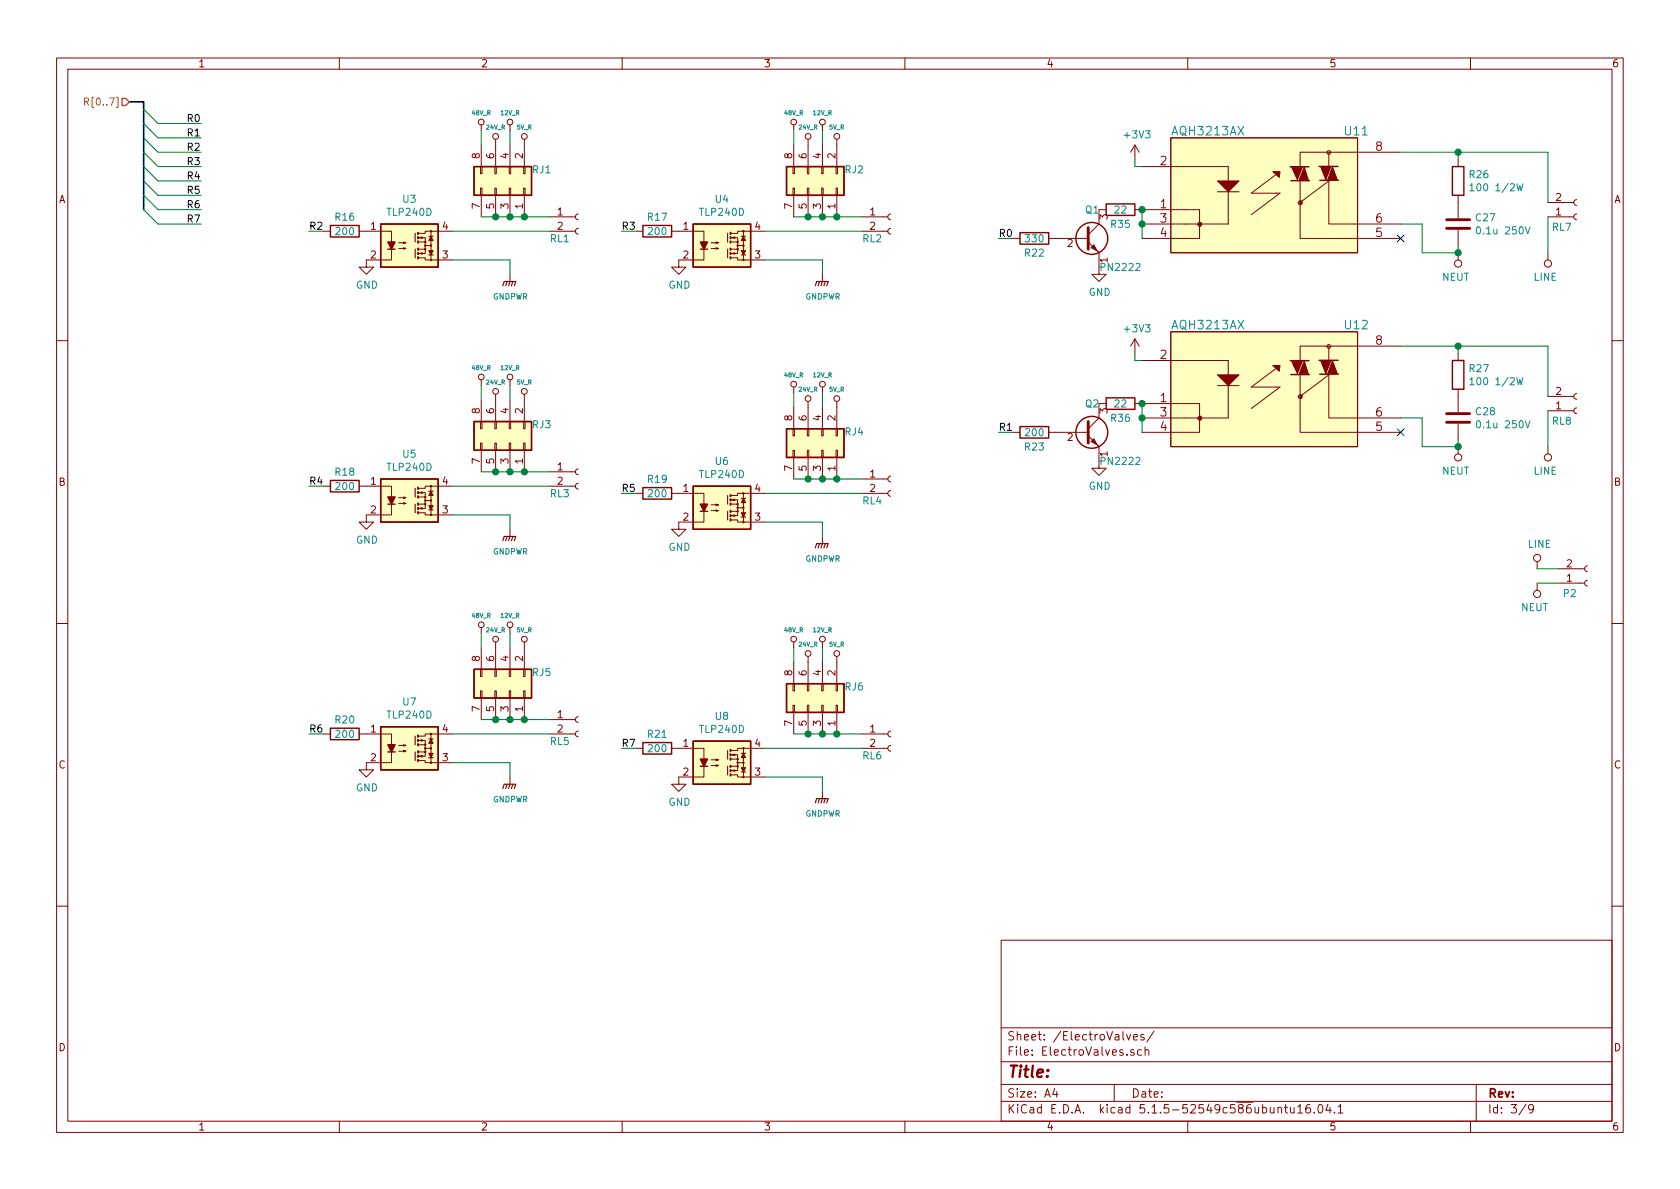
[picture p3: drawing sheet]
EESchema Schematic File Version 4
EELAYER 30 0
EELAYER END
$Descr A4 11693 8268
encoding utf-8
Sheet 3 9
Title ""
Date ""
Rev ""
Comp ""
Comment1 ""
Comment2 ""
Comment3 ""
Comment4 ""
$EndDescr
$Comp
L SolidStateRelay:TLP240D U3
U 1 1
P 2850 1700
F 0 "U3" H 2850 2025 50  0000 C CNN
F 1 "TLP240D" H 2850 1934 50  0000 C CNN
F 2 "SMD:TLP240D_TP1" H 2650 1500 50  0001 L CIN
F 3 "https://toshiba.semicon-storage.com/info/docget.jsp?did=13993&prodName=TLP240D" H 2800 1700 50  0001 L CNN
F 4 "TLP240D(TP1FCT-ND" H 2850 1700 50  0001 C CNN "DigiKey"
	1    2850 1700
	1    0    0    -1  
$EndComp
$Comp
L SolidStateRelay:TLP240D U4
U 1 1
P 5025 1700
F 0 "U4" H 5025 2025 50  0000 C CNN
F 1 "TLP240D" H 5025 1934 50  0000 C CNN
F 2 "SMD:TLP240D_TP1" H 4825 1500 50  0001 L CIN
F 3 "" H 4975 1700 50  0001 L CNN
F 4 "TLP240D(TP1FCT-ND" H 5025 1700 50  0001 C CNN "DigiKey"
	1    5025 1700
	1    0    0    -1  
$EndComp
$Comp
L SolidStateRelay:TLP240D U5
U 1 1
P 2850 3475
F 0 "U5" H 2850 3800 50  0000 C CNN
F 1 "TLP240D" H 2850 3709 50  0000 C CNN
F 2 "SMD:TLP240D_TP1" H 2650 3275 50  0001 L CIN
F 3 "" H 2800 3475 50  0001 L CNN
F 4 "TLP240D(TP1FCT-ND" H 2850 3475 50  0001 C CNN "DigiKey"
	1    2850 3475
	1    0    0    -1  
$EndComp
$Comp
L SolidStateRelay:TLP240D U6
U 1 1
P 5025 3525
F 0 "U6" H 5025 3850 50  0000 C CNN
F 1 "TLP240D" H 5025 3759 50  0000 C CNN
F 2 "SMD:TLP240D_TP1" H 4825 3325 50  0001 L CIN
F 3 "" H 4975 3525 50  0001 L CNN
F 4 "TLP240D(TP1FCT-ND" H 5025 3525 50  0001 C CNN "DigiKey"
	1    5025 3525
	1    0    0    -1  
$EndComp
$Comp
L SolidStateRelay:TLP240D U7
U 1 1
P 2850 5200
F 0 "U7" H 2850 5525 50  0000 C CNN
F 1 "TLP240D" H 2850 5434 50  0000 C CNN
F 2 "SMD:TLP240D_TP1" H 2650 5000 50  0001 L CIN
F 3 "" H 2800 5200 50  0001 L CNN
F 4 "TLP240D(TP1FCT-ND" H 2850 5200 50  0001 C CNN "DigiKey"
	1    2850 5200
	1    0    0    -1  
$EndComp
$Comp
L SolidStateRelay:TLP240D U8
U 1 1
P 5025 5300
F 0 "U8" H 5025 5625 50  0000 C CNN
F 1 "TLP240D" H 5025 5534 50  0000 C CNN
F 2 "SMD:TLP240D_TP1" H 4825 5100 50  0001 L CIN
F 3 "" H 4975 5300 50  0001 L CNN
F 4 "TLP240D(TP1FCT-ND" H 5025 5300 50  0001 C CNN "DigiKey"
	1    5025 5300
	1    0    0    -1  
$EndComp
$Comp
L AQH3213AX:AQH3213AX U11
U 1 1
P 7950 750
F 0 "U11" H 9350 600 60  0000 L CNN
F 1 "AQH3213AX" H 8150 600 60  0000 L CNN
F 2 "SMD:AQH3223A" H 8850 990 60  0001 C CNN
F 3 "https://b2b-api.panasonic.eu/file_stream/pids/fileversion/2787" H 7950 750 60  0001 C CNN
F 4 "255-6001-1-ND" H 7950 750 50  0001 C CNN "Digikey"
	1    7950 750 
	1    0    0    -1  
$EndComp
Wire Wire Line
	9750 1050 10150 1050
$Comp
L Device:R R26
U 1 1
P 10150 1250
F 0 "R26" H 10220 1296 50  0000 L CNN
F 1 "100 1/2W" H 10220 1205 50  0000 L CNN
F 2 "Resistor_SMD:R_0612_1632Metric" V 10080 1250 50  0001 C CNN
F 3 "~" H 10150 1250 50  0001 C CNN
F 4 "LTR18EZPJ101" H 10150 1250 50  0001 C CNN "DigiKey"
	1    10150 1250
	1    0    0    -1  
$EndComp
$Comp
L Device:C C27
U 1 1
P 10150 1550
F 0 "C27" H 10265 1596 50  0000 L CNN
F 1 "0.1u 250V" H 10265 1505 50  0000 L CNN
F 2 "Capacitor_SMD:C_1210_3225Metric" H 10188 1400 50  0001 C CNN
F 3 "~" H 10150 1550 50  0001 C CNN
F 4 "399-20611-1-ND" H 10150 1550 50  0001 C CNN "DigiKey"
	1    10150 1550
	1    0    0    -1  
$EndComp
Wire Wire Line
	10150 1750 9900 1750
Wire Wire Line
	9900 1750 9900 1550
Wire Wire Line
	9900 1550 9750 1550
Wire Wire Line
	10150 1100 10150 1050
$Comp
L AQH3213AX:AQH3213AX U12
U 1 1
P 7950 2100
F 0 "U12" H 9350 1950 60  0000 L CNN
F 1 "AQH3213AX" H 8150 1950 60  0000 L CNN
F 2 "SMD:AQH3223A" H 8850 2340 60  0001 C CNN
F 3 "https://b2b-api.panasonic.eu/file_stream/pids/fileversion/2787" H 7950 2100 60  0001 C CNN
F 4 "255-6001-1-ND" H 7950 2100 50  0001 C CNN "Digikey"
	1    7950 2100
	1    0    0    -1  
$EndComp
Wire Wire Line
	9750 2400 10150 2400
$Comp
L Device:R R27
U 1 1
P 10150 2600
F 0 "R27" H 10220 2646 50  0000 L CNN
F 1 "100 1/2W" H 10220 2555 50  0000 L CNN
F 2 "Resistor_SMD:R_0612_1632Metric" V 10080 2600 50  0001 C CNN
F 3 "~" H 10150 2600 50  0001 C CNN
F 4 "LTR18EZPJ101" H 10150 2600 50  0001 C CNN "DigiKey"
	1    10150 2600
	1    0    0    -1  
$EndComp
$Comp
L Device:C C28
U 1 1
P 10150 2900
F 0 "C28" H 10265 2946 50  0000 L CNN
F 1 "0.1u 250V" H 10265 2855 50  0000 L CNN
F 2 "Capacitor_SMD:C_1210_3225Metric" H 10188 2750 50  0001 C CNN
F 3 "~" H 10150 2900 50  0001 C CNN
F 4 "399-20611-1-ND" H 10150 2900 50  0001 C CNN "DigiKey"
	1    10150 2900
	1    0    0    -1  
$EndComp
Wire Wire Line
	10150 3050 10150 3100
Wire Wire Line
	10150 3100 9900 3100
Wire Wire Line
	9900 3100 9900 2900
Wire Wire Line
	9900 2900 9750 2900
Wire Wire Line
	10150 2450 10150 2400
Connection ~ 10150 2400
$Comp
L Device:R R16
U 1 1
P 2400 1600
F 0 "R16" V 2300 1600 50  0000 C CNN
F 1 "200" V 2400 1600 50  0000 C CNN
F 2 "Resistor_SMD:R_0402_1005Metric" V 2330 1600 50  0001 C CNN
F 3 "~" H 2400 1600 50  0001 C CNN
	1    2400 1600
	0    1    1    0   
$EndComp
$Comp
L Device:R R17
U 1 1
P 4575 1600
F 0 "R17" V 4475 1600 50  0000 C CNN
F 1 "200" V 4575 1600 50  0000 C CNN
F 2 "Resistor_SMD:R_0402_1005Metric" V 4505 1600 50  0001 C CNN
F 3 "~" H 4575 1600 50  0001 C CNN
	1    4575 1600
	0    1    1    0   
$EndComp
$Comp
L Device:R R18
U 1 1
P 2400 3375
F 0 "R18" V 2300 3375 50  0000 C CNN
F 1 "200" V 2400 3375 50  0000 C CNN
F 2 "Resistor_SMD:R_0402_1005Metric" V 2330 3375 50  0001 C CNN
F 3 "~" H 2400 3375 50  0001 C CNN
	1    2400 3375
	0    1    1    0   
$EndComp
$Comp
L Device:R R19
U 1 1
P 4575 3425
F 0 "R19" V 4475 3425 50  0000 C CNN
F 1 "200" V 4575 3425 50  0000 C CNN
F 2 "Resistor_SMD:R_0402_1005Metric" V 4505 3425 50  0001 C CNN
F 3 "~" H 4575 3425 50  0001 C CNN
	1    4575 3425
	0    1    1    0   
$EndComp
$Comp
L Device:R R20
U 1 1
P 2400 5100
F 0 "R20" V 2300 5100 50  0000 C CNN
F 1 "200" V 2400 5100 50  0000 C CNN
F 2 "Resistor_SMD:R_0402_1005Metric" V 2330 5100 50  0001 C CNN
F 3 "~" H 2400 5100 50  0001 C CNN
	1    2400 5100
	0    1    1    0   
$EndComp
$Comp
L Device:R R21
U 1 1
P 4575 5200
F 0 "R21" V 4475 5200 50  0000 C CNN
F 1 "200" V 4575 5200 50  0000 C CNN
F 2 "Resistor_SMD:R_0402_1005Metric" V 4505 5200 50  0001 C CNN
F 3 "~" H 4575 5200 50  0001 C CNN
	1    4575 5200
	0    1    1    0   
$EndComp
Text Label 6950 1650 0    50   ~ 0
R0
Wire Wire Line
	6950 1650 7050 1650
Text Label 6950 3000 0    50   ~ 0
R1
Wire Wire Line
	6950 3000 7050 3000
Text Label 2150 1600 0    50   ~ 0
R2
Wire Wire Line
	2150 1600 2250 1600
Wire Wire Line
	4325 3425 4425 3425
Text Label 4325 3425 0    50   ~ 0
R5
Wire Wire Line
	2150 3375 2250 3375
Text Label 2150 3375 0    50   ~ 0
R4
Wire Wire Line
	4325 1600 4425 1600
Text Label 4325 1600 0    50   ~ 0
R3
NoConn ~ 9750 3000
NoConn ~ 9750 1650
$Comp
L BarrelConnector:Conn_01x02_Female RL1
U 1 1
P 4025 1500
F 0 "RL1" H 3825 1350 50  0000 L CNN
F 1 "Conn_01x04_Female" H 3575 1750 50  0001 L CNN
F 2 "Connector_Phoenix_MC:PhoenixContact_MC_1,5_2-G-3.81_1x02_P3.81mm_Horizontal" H 4025 1500 50  0001 C CNN
F 3 "~" H 4025 1500 50  0001 C CNN
	1    4025 1500
	1    0    0    -1  
$EndComp
Wire Wire Line
	3150 1800 3550 1800
$Comp
L Transistor_BJT:PN2222A Q1
U 1 1
P 7550 1650
F 0 "Q1" H 7550 1850 50  0000 L CNN
F 1 "PN2222" H 7650 1450 50  0000 L CNN
F 2 "SMD:SOT23_Transistor" H 7750 1575 50  0001 L CIN
F 3 "http://www.fairchildsemi.com/ds/PN/PN2222A.pdf" H 7550 1650 50  0001 L CNN
	1    7550 1650
	1    0    0    -1  
$EndComp
$Comp
L Device:R R22
U 1 1
P 7200 1650
F 0 "R22" V 7300 1650 50  0000 C CNN
F 1 "330" V 7200 1650 50  0000 C CNN
F 2 "Resistor_SMD:R_0402_1005Metric" V 7130 1650 50  0001 C CNN
F 3 "~" H 7200 1650 50  0001 C CNN
	1    7200 1650
	0    1    1    0   
$EndComp
$Comp
L power:GND #PWR0143
U 1 1
P 7650 1850
F 0 "#PWR0143" H 7650 1600 50  0001 C CNN
F 1 "GND" H 7655 1677 50  0000 C CNN
F 2 "" H 7650 1850 50  0001 C CNN
F 3 "" H 7650 1850 50  0001 C CNN
	1    7650 1850
	1    0    0    -1  
$EndComp
Wire Wire Line
	7950 1450 7950 1550
Wire Wire Line
	7950 1550 7950 1650
Connection ~ 7950 1550
Wire Wire Line
	7900 1100 7900 1150
Wire Wire Line
	7900 1150 7950 1150
$Comp
L Device:R R36
U 1 1
P 7800 2800
F 0 "R36" V 7900 2800 50  0000 C CNN
F 1 "22" V 7800 2800 50  0000 C CNN
F 2 "Resistor_SMD:R_0402_1005Metric" V 7730 2800 50  0001 C CNN
F 3 "~" H 7800 2800 50  0001 C CNN
	1    7800 2800
	0    1    1    0   
$EndComp
Wire Wire Line
	7900 2450 7900 2500
Wire Wire Line
	7900 2500 7950 2500
$Comp
L Device:R R23
U 1 1
P 7200 3000
F 0 "R23" V 7300 3000 50  0000 C CNN
F 1 "200" V 7200 3000 50  0000 C CNN
F 2 "Resistor_SMD:R_0402_1005Metric" V 7130 3000 50  0001 C CNN
F 3 "~" H 7200 3000 50  0001 C CNN
	1    7200 3000
	0    1    1    0   
$EndComp
Connection ~ 7950 2900
Wire Wire Line
	7950 2900 7950 2800
Wire Wire Line
	7950 2900 7950 3000
$Comp
L Transistor_BJT:PN2222A Q2
U 1 1
P 7550 3000
F 0 "Q2" H 7550 3200 50  0000 L CNN
F 1 "PN2222" H 7650 2800 50  0000 L CNN
F 2 "SMD:SOT23_Transistor" H 7750 2925 50  0001 L CIN
F 3 "http://www.fairchildsemi.com/ds/PN/PN2222A.pdf" H 7550 3000 50  0001 L CNN
	1    7550 3000
	1    0    0    -1  
$EndComp
$Comp
L power:GND #PWR0153
U 1 1
P 7650 3200
F 0 "#PWR0153" H 7650 2950 50  0001 C CNN
F 1 "GND" H 7655 3027 50  0000 C CNN
F 2 "" H 7650 3200 50  0001 C CNN
F 3 "" H 7650 3200 50  0001 C CNN
	1    7650 3200
	1    0    0    -1  
$EndComp
Wire Wire Line
	1100 850  1400 850 
Text Label 1400 850  2    50   ~ 0
R0
Wire Wire Line
	1100 950  1400 950 
Text Label 1400 950  2    50   ~ 0
R1
Wire Wire Line
	1100 1050 1400 1050
Text Label 1400 1050 2    50   ~ 0
R2
Wire Wire Line
	1100 1150 1400 1150
Text Label 1400 1150 2    50   ~ 0
R3
Wire Wire Line
	1100 1250 1400 1250
Text Label 1400 1250 2    50   ~ 0
R4
Wire Wire Line
	1100 1350 1400 1350
Text Label 1400 1350 2    50   ~ 0
R5
Wire Wire Line
	1100 1450 1400 1450
Text Label 1400 1450 2    50   ~ 0
R6
Wire Wire Line
	1100 1550 1400 1550
Text Label 1400 1550 2    50   ~ 0
R7
Entry Wire Line
	1000 850  1100 950 
Entry Wire Line
	1000 750  1100 850 
Entry Wire Line
	1000 1050 1100 1150
Entry Wire Line
	1000 950  1100 1050
Entry Wire Line
	1000 1250 1100 1350
Entry Wire Line
	1000 1150 1100 1250
Entry Wire Line
	1000 1450 1100 1550
Entry Wire Line
	1000 1350 1100 1450
Wire Bus Line
	900  700  1000 700 
Text HLabel 900  700  0    50   Input ~ 0
R[0..7]
$Comp
L BarrelConnector:Conn_01x02_Female RL2
U 1 1
P 6200 1500
F 0 "RL2" H 6000 1350 50  0000 L CNN
F 1 "Conn_01x04_Female" H 5750 1750 50  0001 L CNN
F 2 "Connector_Phoenix_MC:PhoenixContact_MC_1,5_2-G-3.81_1x02_P3.81mm_Horizontal" H 6200 1500 50  0001 C CNN
F 3 "~" H 6200 1500 50  0001 C CNN
	1    6200 1500
	1    0    0    -1  
$EndComp
$Comp
L BarrelConnector:Conn_01x02_Female RL4
U 1 1
P 6200 3325
F 0 "RL4" H 6000 3175 50  0000 L CNN
F 1 "Conn_01x04_Female" H 5750 3575 50  0001 L CNN
F 2 "Connector_Phoenix_MC:PhoenixContact_MC_1,5_2-G-3.81_1x02_P3.81mm_Horizontal" H 6200 3325 50  0001 C CNN
F 3 "~" H 6200 3325 50  0001 C CNN
	1    6200 3325
	1    0    0    -1  
$EndComp
$Comp
L BarrelConnector:Conn_01x02_Female RL5
U 1 1
P 4025 5000
F 0 "RL5" H 3825 4850 50  0000 L CNN
F 1 "Conn_01x04_Female" H 3575 5250 50  0001 L CNN
F 2 "Connector_Phoenix_MC:PhoenixContact_MC_1,5_2-G-3.81_1x02_P3.81mm_Horizontal" H 4025 5000 50  0001 C CNN
F 3 "~" H 4025 5000 50  0001 C CNN
	1    4025 5000
	1    0    0    -1  
$EndComp
$Comp
L BarrelConnector:Conn_01x02_Female RL6
U 1 1
P 6200 5100
F 0 "RL6" H 6000 4950 50  0000 L CNN
F 1 "Conn_01x04_Female" H 5750 5350 50  0001 L CNN
F 2 "Connector_Phoenix_MC:PhoenixContact_MC_1,5_2-G-3.81_1x02_P3.81mm_Horizontal" H 6200 5100 50  0001 C CNN
F 3 "~" H 6200 5100 50  0001 C CNN
	1    6200 5100
	1    0    0    -1  
$EndComp
$Comp
L BarrelConnector:Conn_01x02_Female RL8
U 1 1
P 10975 2850
F 0 "RL8" H 10800 2925 50  0000 L CNN
F 1 "Conn_01x04_Female" H 10525 3100 50  0001 L CNN
F 2 "Connector_Phoenix_MSTB:PhoenixContact_MSTBA_2,5_2-G-5,08_1x02_P5.08mm_Horizontal" H 10975 2850 50  0001 C CNN
F 3 "~" H 10975 2850 50  0001 C CNN
	1    10975 2850
	1    0    0    1   
$EndComp
Wire Wire Line
	10775 2850 10775 3100
Wire Wire Line
	10775 2750 10775 2400
Wire Wire Line
	10150 2400 10775 2400
$Comp
L BarrelConnector:Conn_01x02_Female RL7
U 1 1
P 10975 1500
F 0 "RL7" H 10800 1575 50  0000 L CNN
F 1 "Conn_01x04_Female" H 10525 1750 50  0001 L CNN
F 2 "Connector_Phoenix_MSTB:PhoenixContact_MSTBA_2,5_2-G-5,08_1x02_P5.08mm_Horizontal" H 10975 1500 50  0001 C CNN
F 3 "~" H 10975 1500 50  0001 C CNN
	1    10975 1500
	1    0    0    1   
$EndComp
Wire Wire Line
	10775 1500 10775 1750
Wire Wire Line
	10775 1400 10775 1050
Wire Wire Line
	10150 1050 10775 1050
Connection ~ 10150 1050
Text Label 2150 5100 0    50   ~ 0
R6
Wire Wire Line
	2150 5100 2250 5100
Wire Wire Line
	4325 5200 4425 5200
Text Label 4325 5200 0    50   ~ 0
R7
$Comp
L BarrelConnector:Conn_01x02_Female RL3
U 1 1
P 4025 3275
F 0 "RL3" H 3825 3125 50  0000 L CNN
F 1 "Conn_01x04_Female" H 3575 3525 50  0001 L CNN
F 2 "Connector_Phoenix_MC:PhoenixContact_MC_1,5_2-G-3.81_1x02_P3.81mm_Horizontal" H 4025 3275 50  0001 C CNN
F 3 "~" H 4025 3275 50  0001 C CNN
	1    4025 3275
	1    0    0    -1  
$EndComp
$Comp
L power:+3V3 #PWR0255
U 1 1
P 7900 1100
F 0 "#PWR0255" H 7900 950 50  0001 C CNN
F 1 "+3V3" H 7915 1273 50  0000 C CNN
F 2 "" H 7900 1100 50  0001 C CNN
F 3 "" H 7900 1100 50  0001 C CNN
	1    7900 1100
	1    0    0    -1  
$EndComp
$Comp
L power:+3V3 #PWR0256
U 1 1
P 7900 2450
F 0 "#PWR0256" H 7900 2300 50  0001 C CNN
F 1 "+3V3" H 7915 2623 50  0000 C CNN
F 2 "" H 7900 2450 50  0001 C CNN
F 3 "" H 7900 2450 50  0001 C CNN
	1    7900 2450
	1    0    0    -1  
$EndComp
Connection ~ 7950 2800
$Comp
L Device:R R35
U 1 1
P 7800 1450
F 0 "R35" V 7900 1450 50  0000 C CNN
F 1 "22" V 7800 1450 50  0000 C CNN
F 2 "Resistor_SMD:R_0402_1005Metric" V 7730 1450 50  0001 C CNN
F 3 "~" H 7800 1450 50  0001 C CNN
	1    7800 1450
	0    1    1    0   
$EndComp
Connection ~ 7950 1450
$Comp
L power:LINE #PWR0258
U 1 1
P 10700 3950
F 0 "#PWR0258" H 10700 3800 50  0001 C CNN
F 1 "LINE" H 10717 4123 50  0000 C CNN
F 2 "" H 10700 3950 50  0001 C CNN
F 3 "" H 10700 3950 50  0001 C CNN
	1    10700 3950
	1    0    0    -1  
$EndComp
$Comp
L power:NEUT #PWR0259
U 1 1
P 10700 4050
F 0 "#PWR0259" H 10700 3900 50  0001 C CNN
F 1 "NEUT" H 10717 4223 50  0000 C CNN
F 2 "" H 10700 4050 50  0001 C CNN
F 3 "" H 10700 4050 50  0001 C CNN
	1    10700 4050
	-1   0    0    1   
$EndComp
$Comp
L BarrelConnector:Conn_01x02_Female P2
U 1 1
P 11050 4050
F 0 "P2" H 10875 4125 50  0000 L CNN
F 1 "Conn_01x04_Female" H 10600 4300 50  0001 L CNN
F 2 "Connector_Phoenix_MSTB:PhoenixContact_MSTB_2,5_2-GF_1x02_P5.00mm_Horizontal_ThreadedFlange_MountHole" H 11050 4050 50  0001 C CNN
F 3 "~" H 11050 4050 50  0001 C CNN
	1    11050 4050
	1    0    0    1   
$EndComp
$Comp
L power:NEUT #PWR0260
U 1 1
P 10150 3100
F 0 "#PWR0260" H 10150 2950 50  0001 C CNN
F 1 "NEUT" H 10167 3273 50  0000 C CNN
F 2 "" H 10150 3100 50  0001 C CNN
F 3 "" H 10150 3100 50  0001 C CNN
	1    10150 3100
	-1   0    0    1   
$EndComp
$Comp
L power:NEUT #PWR0261
U 1 1
P 10150 1750
F 0 "#PWR0261" H 10150 1600 50  0001 C CNN
F 1 "NEUT" H 10167 1923 50  0000 C CNN
F 2 "" H 10150 1750 50  0001 C CNN
F 3 "" H 10150 1750 50  0001 C CNN
	1    10150 1750
	-1   0    0    1   
$EndComp
$Comp
L power:LINE #PWR0262
U 1 1
P 10775 3100
F 0 "#PWR0262" H 10775 2950 50  0001 C CNN
F 1 "LINE" H 10793 3273 50  0000 C CNN
F 2 "" H 10775 3100 50  0001 C CNN
F 3 "" H 10775 3100 50  0001 C CNN
	1    10775 3100
	-1   0    0    1   
$EndComp
Wire Wire Line
	10150 1700 10150 1750
$Comp
L power:LINE #PWR0263
U 1 1
P 10775 1750
F 0 "#PWR0263" H 10775 1600 50  0001 C CNN
F 1 "LINE" H 10793 1923 50  0000 C CNN
F 2 "" H 10775 1750 50  0001 C CNN
F 3 "" H 10775 1750 50  0001 C CNN
	1    10775 1750
	-1   0    0    1   
$EndComp
Connection ~ 10150 1750
Connection ~ 10150 3100
Wire Wire Line
	10700 3950 10850 3950
Wire Wire Line
	10700 4050 10850 4050
$Comp
L Connector_Generic:Conn_02x04_Odd_Even RJ1
U 1 1
P 3550 1300
F 0 "RJ1" V 3675 1450 50  0000 L CNN
F 1 "Conn_02x04_Odd_Even" V 3645 1480 50  0001 L CNN
F 2 "Connector_PinHeader_2.54mm:PinHeader_2x04_P2.54mm_Vertical" H 3550 1300 50  0001 C CNN
F 3 "~" H 3550 1300 50  0001 C CNN
	1    3550 1300
	0    1    -1   0   
$EndComp
Wire Wire Line
	3825 1500 3650 1500
$Comp
L power:GNDPWR #PWR0264
U 1 1
P 3550 1900
F 0 "#PWR0264" H 3550 1700 50  0001 C CNN
F 1 "GNDPWR" H 3554 1746 39  0000 C CNN
F 2 "" H 3550 1850 50  0001 C CNN
F 3 "" H 3550 1850 50  0001 C CNN
	1    3550 1900
	1    0    0    -1  
$EndComp
Connection ~ 3650 1500
Wire Wire Line
	3350 1500 3450 1500
Connection ~ 3450 1500
Wire Wire Line
	3450 1500 3550 1500
Connection ~ 3550 1500
Wire Wire Line
	3550 1500 3650 1500
Wire Wire Line
	3550 1800 3550 1900
Wire Wire Line
	3150 1600 3825 1600
Wire Wire Line
	3350 900  3350 1000
Wire Wire Line
	3550 900  3550 1000
$Comp
L ventilator-PowerSymbols:48V_R #PWR0265
U 1 1
P 3350 900
F 0 "#PWR0265" H 3350 860 30  0001 C CNN
F 1 "48V_R" H 3350 1025 30  0000 C CNN
F 2 "" H 3350 900 60  0000 C CNN
F 3 "" H 3350 900 60  0000 C CNN
	1    3350 900 
	1    0    0    -1  
$EndComp
$Comp
L ventilator-PowerSymbols:24V_R #PWR0266
U 1 1
P 3450 1000
F 0 "#PWR0266" H 3450 960 30  0001 C CNN
F 1 "24V_R" H 3450 1125 30  0000 C CNN
F 2 "" H 3450 1000 60  0000 C CNN
F 3 "" H 3450 1000 60  0000 C CNN
	1    3450 1000
	1    0    0    -1  
$EndComp
$Comp
L ventilator-PowerSymbols:12V_R #PWR0267
U 1 1
P 3550 900
F 0 "#PWR0267" H 3550 860 30  0001 C CNN
F 1 "12V_R" H 3550 1025 30  0000 C CNN
F 2 "" H 3550 900 60  0000 C CNN
F 3 "" H 3550 900 60  0000 C CNN
	1    3550 900 
	1    0    0    -1  
$EndComp
$Comp
L ventilator-PowerSymbols:5V_R #PWR0268
U 1 1
P 3650 1000
F 0 "#PWR0268" H 3650 960 30  0001 C CNN
F 1 "5V_R" H 3650 1125 30  0000 C CNN
F 2 "" H 3650 1000 60  0000 C CNN
F 3 "" H 3650 1000 60  0000 C CNN
	1    3650 1000
	1    0    0    -1  
$EndComp
Wire Wire Line
	5325 1800 5725 1800
$Comp
L Connector_Generic:Conn_02x04_Odd_Even RJ2
U 1 1
P 5725 1300
F 0 "RJ2" V 5850 1450 50  0000 L CNN
F 1 "Conn_02x04_Odd_Even" V 5820 1480 50  0001 L CNN
F 2 "Connector_PinHeader_2.54mm:PinHeader_2x04_P2.54mm_Vertical" H 5725 1300 50  0001 C CNN
F 3 "~" H 5725 1300 50  0001 C CNN
	1    5725 1300
	0    1    -1   0   
$EndComp
Wire Wire Line
	6000 1500 5825 1500
$Comp
L power:GNDPWR #PWR0269
U 1 1
P 5725 1900
F 0 "#PWR0269" H 5725 1700 50  0001 C CNN
F 1 "GNDPWR" H 5729 1746 39  0000 C CNN
F 2 "" H 5725 1850 50  0001 C CNN
F 3 "" H 5725 1850 50  0001 C CNN
	1    5725 1900
	1    0    0    -1  
$EndComp
Connection ~ 5825 1500
Wire Wire Line
	5525 1500 5625 1500
Connection ~ 5625 1500
Wire Wire Line
	5625 1500 5725 1500
Connection ~ 5725 1500
Wire Wire Line
	5725 1500 5825 1500
Wire Wire Line
	5725 1800 5725 1900
Wire Wire Line
	5325 1600 6000 1600
Wire Wire Line
	5525 900  5525 1000
Wire Wire Line
	5725 900  5725 1000
$Comp
L ventilator-PowerSymbols:48V_R #PWR0270
U 1 1
P 5525 900
F 0 "#PWR0270" H 5525 860 30  0001 C CNN
F 1 "48V_R" H 5525 1025 30  0000 C CNN
F 2 "" H 5525 900 60  0000 C CNN
F 3 "" H 5525 900 60  0000 C CNN
	1    5525 900 
	1    0    0    -1  
$EndComp
$Comp
L ventilator-PowerSymbols:24V_R #PWR0271
U 1 1
P 5625 1000
F 0 "#PWR0271" H 5625 960 30  0001 C CNN
F 1 "24V_R" H 5625 1125 30  0000 C CNN
F 2 "" H 5625 1000 60  0000 C CNN
F 3 "" H 5625 1000 60  0000 C CNN
	1    5625 1000
	1    0    0    -1  
$EndComp
$Comp
L ventilator-PowerSymbols:12V_R #PWR0272
U 1 1
P 5725 900
F 0 "#PWR0272" H 5725 860 30  0001 C CNN
F 1 "12V_R" H 5725 1025 30  0000 C CNN
F 2 "" H 5725 900 60  0000 C CNN
F 3 "" H 5725 900 60  0000 C CNN
	1    5725 900 
	1    0    0    -1  
$EndComp
$Comp
L ventilator-PowerSymbols:5V_R #PWR0273
U 1 1
P 5825 1000
F 0 "#PWR0273" H 5825 960 30  0001 C CNN
F 1 "5V_R" H 5825 1125 30  0000 C CNN
F 2 "" H 5825 1000 60  0000 C CNN
F 3 "" H 5825 1000 60  0000 C CNN
	1    5825 1000
	1    0    0    -1  
$EndComp
Wire Wire Line
	3150 3575 3550 3575
$Comp
L Connector_Generic:Conn_02x04_Odd_Even RJ3
U 1 1
P 3550 3075
F 0 "RJ3" V 3675 3225 50  0000 L CNN
F 1 "Conn_02x04_Odd_Even" V 3645 3255 50  0001 L CNN
F 2 "Connector_PinHeader_2.54mm:PinHeader_2x04_P2.54mm_Vertical" H 3550 3075 50  0001 C CNN
F 3 "~" H 3550 3075 50  0001 C CNN
	1    3550 3075
	0    1    -1   0   
$EndComp
Wire Wire Line
	3825 3275 3650 3275
$Comp
L power:GNDPWR #PWR0274
U 1 1
P 3550 3675
F 0 "#PWR0274" H 3550 3475 50  0001 C CNN
F 1 "GNDPWR" H 3554 3521 39  0000 C CNN
F 2 "" H 3550 3625 50  0001 C CNN
F 3 "" H 3550 3625 50  0001 C CNN
	1    3550 3675
	1    0    0    -1  
$EndComp
Connection ~ 3650 3275
Wire Wire Line
	3350 3275 3450 3275
Connection ~ 3450 3275
Wire Wire Line
	3450 3275 3550 3275
Connection ~ 3550 3275
Wire Wire Line
	3550 3275 3650 3275
Wire Wire Line
	3550 3575 3550 3675
Wire Wire Line
	3150 3375 3825 3375
Wire Wire Line
	3350 2675 3350 2775
Wire Wire Line
	3550 2675 3550 2775
$Comp
L ventilator-PowerSymbols:48V_R #PWR0275
U 1 1
P 3350 2675
F 0 "#PWR0275" H 3350 2635 30  0001 C CNN
F 1 "48V_R" H 3350 2800 30  0000 C CNN
F 2 "" H 3350 2675 60  0000 C CNN
F 3 "" H 3350 2675 60  0000 C CNN
	1    3350 2675
	1    0    0    -1  
$EndComp
$Comp
L ventilator-PowerSymbols:24V_R #PWR0276
U 1 1
P 3450 2775
F 0 "#PWR0276" H 3450 2735 30  0001 C CNN
F 1 "24V_R" H 3450 2900 30  0000 C CNN
F 2 "" H 3450 2775 60  0000 C CNN
F 3 "" H 3450 2775 60  0000 C CNN
	1    3450 2775
	1    0    0    -1  
$EndComp
$Comp
L ventilator-PowerSymbols:12V_R #PWR0277
U 1 1
P 3550 2675
F 0 "#PWR0277" H 3550 2635 30  0001 C CNN
F 1 "12V_R" H 3550 2800 30  0000 C CNN
F 2 "" H 3550 2675 60  0000 C CNN
F 3 "" H 3550 2675 60  0000 C CNN
	1    3550 2675
	1    0    0    -1  
$EndComp
$Comp
L ventilator-PowerSymbols:5V_R #PWR0278
U 1 1
P 3650 2775
F 0 "#PWR0278" H 3650 2735 30  0001 C CNN
F 1 "5V_R" H 3650 2900 30  0000 C CNN
F 2 "" H 3650 2775 60  0000 C CNN
F 3 "" H 3650 2775 60  0000 C CNN
	1    3650 2775
	1    0    0    -1  
$EndComp
Wire Wire Line
	5325 3625 5725 3625
$Comp
L Connector_Generic:Conn_02x04_Odd_Even RJ4
U 1 1
P 5725 3125
F 0 "RJ4" V 5850 3275 50  0000 L CNN
F 1 "Conn_02x04_Odd_Even" V 5820 3305 50  0001 L CNN
F 2 "Connector_PinHeader_2.54mm:PinHeader_2x04_P2.54mm_Vertical" H 5725 3125 50  0001 C CNN
F 3 "~" H 5725 3125 50  0001 C CNN
	1    5725 3125
	0    1    -1   0   
$EndComp
Wire Wire Line
	6000 3325 5825 3325
$Comp
L power:GNDPWR #PWR0279
U 1 1
P 5725 3725
F 0 "#PWR0279" H 5725 3525 50  0001 C CNN
F 1 "GNDPWR" H 5729 3571 39  0000 C CNN
F 2 "" H 5725 3675 50  0001 C CNN
F 3 "" H 5725 3675 50  0001 C CNN
	1    5725 3725
	1    0    0    -1  
$EndComp
Connection ~ 5825 3325
Wire Wire Line
	5525 3325 5625 3325
Connection ~ 5625 3325
Wire Wire Line
	5625 3325 5725 3325
Connection ~ 5725 3325
Wire Wire Line
	5725 3325 5825 3325
Wire Wire Line
	5725 3625 5725 3725
Wire Wire Line
	5325 3425 6000 3425
Wire Wire Line
	5525 2725 5525 2825
Wire Wire Line
	5725 2725 5725 2825
$Comp
L ventilator-PowerSymbols:48V_R #PWR0280
U 1 1
P 5525 2725
F 0 "#PWR0280" H 5525 2685 30  0001 C CNN
F 1 "48V_R" H 5525 2850 30  0000 C CNN
F 2 "" H 5525 2725 60  0000 C CNN
F 3 "" H 5525 2725 60  0000 C CNN
	1    5525 2725
	1    0    0    -1  
$EndComp
$Comp
L ventilator-PowerSymbols:24V_R #PWR0281
U 1 1
P 5625 2825
F 0 "#PWR0281" H 5625 2785 30  0001 C CNN
F 1 "24V_R" H 5625 2950 30  0000 C CNN
F 2 "" H 5625 2825 60  0000 C CNN
F 3 "" H 5625 2825 60  0000 C CNN
	1    5625 2825
	1    0    0    -1  
$EndComp
$Comp
L ventilator-PowerSymbols:12V_R #PWR0282
U 1 1
P 5725 2725
F 0 "#PWR0282" H 5725 2685 30  0001 C CNN
F 1 "12V_R" H 5725 2850 30  0000 C CNN
F 2 "" H 5725 2725 60  0000 C CNN
F 3 "" H 5725 2725 60  0000 C CNN
	1    5725 2725
	1    0    0    -1  
$EndComp
$Comp
L ventilator-PowerSymbols:5V_R #PWR0283
U 1 1
P 5825 2825
F 0 "#PWR0283" H 5825 2785 30  0001 C CNN
F 1 "5V_R" H 5825 2950 30  0000 C CNN
F 2 "" H 5825 2825 60  0000 C CNN
F 3 "" H 5825 2825 60  0000 C CNN
	1    5825 2825
	1    0    0    -1  
$EndComp
Wire Wire Line
	3150 5300 3550 5300
$Comp
L Connector_Generic:Conn_02x04_Odd_Even RJ5
U 1 1
P 3550 4800
F 0 "RJ5" V 3675 4950 50  0000 L CNN
F 1 "Conn_02x04_Odd_Even" V 3645 4980 50  0001 L CNN
F 2 "Connector_PinHeader_2.54mm:PinHeader_2x04_P2.54mm_Vertical" H 3550 4800 50  0001 C CNN
F 3 "~" H 3550 4800 50  0001 C CNN
	1    3550 4800
	0    1    -1   0   
$EndComp
Wire Wire Line
	3825 5000 3650 5000
$Comp
L power:GNDPWR #PWR0284
U 1 1
P 3550 5400
F 0 "#PWR0284" H 3550 5200 50  0001 C CNN
F 1 "GNDPWR" H 3554 5246 39  0000 C CNN
F 2 "" H 3550 5350 50  0001 C CNN
F 3 "" H 3550 5350 50  0001 C CNN
	1    3550 5400
	1    0    0    -1  
$EndComp
Connection ~ 3650 5000
Wire Wire Line
	3350 5000 3450 5000
Connection ~ 3450 5000
Wire Wire Line
	3450 5000 3550 5000
Connection ~ 3550 5000
Wire Wire Line
	3550 5000 3650 5000
Wire Wire Line
	3550 5300 3550 5400
Wire Wire Line
	3150 5100 3825 5100
Wire Wire Line
	3350 4400 3350 4500
Wire Wire Line
	3550 4400 3550 4500
$Comp
L ventilator-PowerSymbols:48V_R #PWR0285
U 1 1
P 3350 4400
F 0 "#PWR0285" H 3350 4360 30  0001 C CNN
F 1 "48V_R" H 3350 4525 30  0000 C CNN
F 2 "" H 3350 4400 60  0000 C CNN
F 3 "" H 3350 4400 60  0000 C CNN
	1    3350 4400
	1    0    0    -1  
$EndComp
$Comp
L ventilator-PowerSymbols:24V_R #PWR0286
U 1 1
P 3450 4500
F 0 "#PWR0286" H 3450 4460 30  0001 C CNN
F 1 "24V_R" H 3450 4625 30  0000 C CNN
F 2 "" H 3450 4500 60  0000 C CNN
F 3 "" H 3450 4500 60  0000 C CNN
	1    3450 4500
	1    0    0    -1  
$EndComp
$Comp
L ventilator-PowerSymbols:12V_R #PWR0287
U 1 1
P 3550 4400
F 0 "#PWR0287" H 3550 4360 30  0001 C CNN
F 1 "12V_R" H 3550 4525 30  0000 C CNN
F 2 "" H 3550 4400 60  0000 C CNN
F 3 "" H 3550 4400 60  0000 C CNN
	1    3550 4400
	1    0    0    -1  
$EndComp
$Comp
L ventilator-PowerSymbols:5V_R #PWR0288
U 1 1
P 3650 4500
F 0 "#PWR0288" H 3650 4460 30  0001 C CNN
F 1 "5V_R" H 3650 4625 30  0000 C CNN
F 2 "" H 3650 4500 60  0000 C CNN
F 3 "" H 3650 4500 60  0000 C CNN
	1    3650 4500
	1    0    0    -1  
$EndComp
Wire Wire Line
	5325 5400 5725 5400
$Comp
L Connector_Generic:Conn_02x04_Odd_Even RJ6
U 1 1
P 5725 4900
F 0 "RJ6" V 5850 5050 50  0000 L CNN
F 1 "Conn_02x04_Odd_Even" V 5820 5080 50  0001 L CNN
F 2 "Connector_PinHeader_2.54mm:PinHeader_2x04_P2.54mm_Vertical" H 5725 4900 50  0001 C CNN
F 3 "~" H 5725 4900 50  0001 C CNN
	1    5725 4900
	0    1    -1   0   
$EndComp
$Comp
L power:GNDPWR #PWR0289
U 1 1
P 5725 5500
F 0 "#PWR0289" H 5725 5300 50  0001 C CNN
F 1 "GNDPWR" H 5729 5346 39  0000 C CNN
F 2 "" H 5725 5450 50  0001 C CNN
F 3 "" H 5725 5450 50  0001 C CNN
	1    5725 5500
	1    0    0    -1  
$EndComp
Wire Wire Line
	5525 5100 5625 5100
Connection ~ 5625 5100
Wire Wire Line
	5625 5100 5725 5100
Connection ~ 5725 5100
Wire Wire Line
	5725 5100 5825 5100
Wire Wire Line
	5725 5400 5725 5500
Wire Wire Line
	5325 5200 6000 5200
Wire Wire Line
	5525 4500 5525 4600
Wire Wire Line
	5725 4500 5725 4600
$Comp
L ventilator-PowerSymbols:48V_R #PWR0290
U 1 1
P 5525 4500
F 0 "#PWR0290" H 5525 4460 30  0001 C CNN
F 1 "48V_R" H 5525 4625 30  0000 C CNN
F 2 "" H 5525 4500 60  0000 C CNN
F 3 "" H 5525 4500 60  0000 C CNN
	1    5525 4500
	1    0    0    -1  
$EndComp
$Comp
L ventilator-PowerSymbols:24V_R #PWR0291
U 1 1
P 5625 4600
F 0 "#PWR0291" H 5625 4560 30  0001 C CNN
F 1 "24V_R" H 5625 4725 30  0000 C CNN
F 2 "" H 5625 4600 60  0000 C CNN
F 3 "" H 5625 4600 60  0000 C CNN
	1    5625 4600
	1    0    0    -1  
$EndComp
$Comp
L ventilator-PowerSymbols:12V_R #PWR0292
U 1 1
P 5725 4500
F 0 "#PWR0292" H 5725 4460 30  0001 C CNN
F 1 "12V_R" H 5725 4625 30  0000 C CNN
F 2 "" H 5725 4500 60  0000 C CNN
F 3 "" H 5725 4500 60  0000 C CNN
	1    5725 4500
	1    0    0    -1  
$EndComp
Wire Wire Line
	6000 5100 5825 5100
Connection ~ 5825 5100
$Comp
L ventilator-PowerSymbols:5V_R #PWR0293
U 1 1
P 5825 4600
F 0 "#PWR0293" H 5825 4560 30  0001 C CNN
F 1 "5V_R" H 5825 4725 30  0000 C CNN
F 2 "" H 5825 4600 60  0000 C CNN
F 3 "" H 5825 4600 60  0000 C CNN
	1    5825 4600
	1    0    0    -1  
$EndComp
$Comp
L power:GND #PWR0122
U 1 1
P 2550 1800
F 0 "#PWR0122" H 2550 1550 50  0001 C CNN
F 1 "GND" H 2555 1627 50  0000 C CNN
F 2 "" H 2550 1800 50  0001 C CNN
F 3 "" H 2550 1800 50  0001 C CNN
	1    2550 1800
	1    0    0    -1  
$EndComp
$Comp
L power:GND #PWR0126
U 1 1
P 2550 3575
F 0 "#PWR0126" H 2550 3325 50  0001 C CNN
F 1 "GND" H 2555 3402 50  0000 C CNN
F 2 "" H 2550 3575 50  0001 C CNN
F 3 "" H 2550 3575 50  0001 C CNN
	1    2550 3575
	1    0    0    -1  
$EndComp
$Comp
L power:GND #PWR0146
U 1 1
P 2550 5300
F 0 "#PWR0146" H 2550 5050 50  0001 C CNN
F 1 "GND" H 2555 5127 50  0000 C CNN
F 2 "" H 2550 5300 50  0001 C CNN
F 3 "" H 2550 5300 50  0001 C CNN
	1    2550 5300
	1    0    0    -1  
$EndComp
$Comp
L power:GND #PWR0173
U 1 1
P 4725 1800
F 0 "#PWR0173" H 4725 1550 50  0001 C CNN
F 1 "GND" H 4730 1627 50  0000 C CNN
F 2 "" H 4725 1800 50  0001 C CNN
F 3 "" H 4725 1800 50  0001 C CNN
	1    4725 1800
	1    0    0    -1  
$EndComp
$Comp
L power:GND #PWR0231
U 1 1
P 4725 3625
F 0 "#PWR0231" H 4725 3375 50  0001 C CNN
F 1 "GND" H 4730 3452 50  0000 C CNN
F 2 "" H 4725 3625 50  0001 C CNN
F 3 "" H 4725 3625 50  0001 C CNN
	1    4725 3625
	1    0    0    -1  
$EndComp
$Comp
L power:GND #PWR0252
U 1 1
P 4725 5400
F 0 "#PWR0252" H 4725 5150 50  0001 C CNN
F 1 "GND" H 4730 5227 50  0000 C CNN
F 2 "" H 4725 5400 50  0001 C CNN
F 3 "" H 4725 5400 50  0001 C CNN
	1    4725 5400
	1    0    0    -1  
$EndComp
Wire Bus Line
	1000 700  1000 1450
$EndSCHEMATC
